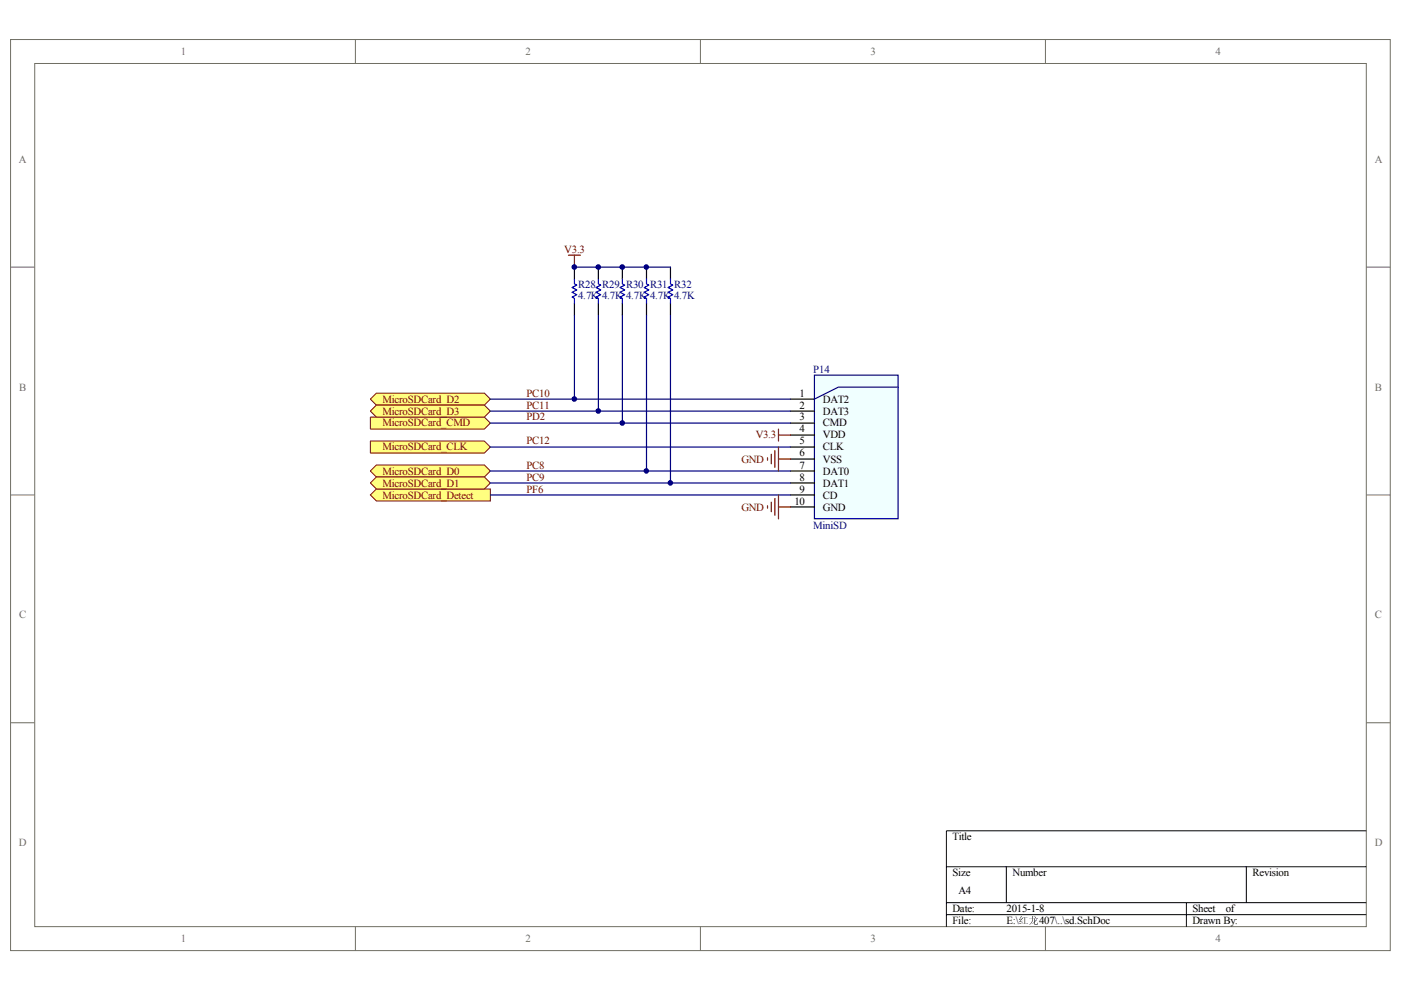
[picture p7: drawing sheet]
<svg xmlns="http://www.w3.org/2000/svg" width="297mm" height="210mm" viewBox="0 0 297 210" stroke-linecap="round" stroke-linejoin="round" font-family="sans-serif">
<path d="M2.2 8.4h292.6v193.1h-292.6z" fill="none" stroke="#706f64" stroke-width=".21"/>
<path d="M7.4 13.5h282.3v183h-282.3z" fill="#fff"/>
<g fill="none" stroke="#706f64" stroke-width=".21">
<path d="M7.4 13.5h282.3v183h-282.3zM75.3 8.3v5.1M148.5 8.3v5.1M221.7 8.3v5.1M2.2 56.6h5.1M289.7 56.6h5.1M2.2 104.9h5.1M289.7 104.9h5.1M2.2 153.2h5.1M289.7 153.2h5.1M75.3 196.5v5.1M148.5 196.5v5.1"/>
<path d="M221.7 196.5v5.1"/>
</g>
<path d="M289.7 176.1h-89v20.4M200.7 183.8h89M200.7 191.4h89M200.7 193.9h89M213.4 183.8v7.6M251.5 191.4v5.1M264.2 183.8v7.6" fill="none" stroke="#000" stroke-width=".21"/>
<path d="M78.5 104.9l1.3-1.2h24.2v2.5h-24.2z" fill-rule="evenodd" fill="#ffff80"/>
<path d="M78.5 104.9l1.3-1.2h24.2v2.5h-24.2z" fill="none" stroke="#800000" stroke-width=".21"/>
<path d="M172.7 79.5h17.7v30.5h-17.7z" fill-rule="evenodd" fill="#f0ffff"/>
<path d="M172.7 79.5h17.7v30.5h-17.7z" fill="none" stroke="#000080" stroke-width=".25"/>
<path d="M167.6 84.6h5.1M167.6 87.2h5.1M167.6 89.7h5.1M167.6 92.2h5.1M167.6 94.8h5.1M167.6 97.3h5.1M167.6 99.9h5.1M167.6 102.4h5.1M167.6 104.9h5.1M167.6 107.5h5.1" fill="none" stroke="#000" stroke-width=".25"/>
<path d="M190.5 82.1h-12.7l-5.1 2.5" fill="none" stroke="#11037f" stroke-width=".25"/>
<path d="M78.5 93.5h24.2l1.3 1.3-1.3 1.3h-24.2z" fill-rule="evenodd" fill="#ffff80"/>
<path d="M78.5 93.5h24.2l1.3 1.3-1.3 1.3h-24.2z" fill="none" stroke="#800000" stroke-width=".21"/>
<path d="M78.5 88.4h24.2l1.3 1.3-1.3 1.3h-24.2z" fill-rule="evenodd" fill="#ffff80"/>
<path d="M78.5 88.4h24.2l1.3 1.3-1.3 1.3h-24.2z" fill="none" stroke="#800000" stroke-width=".21"/>
<path d="M78.5 99.9l1.3-1.3h22.9l1.3 1.3-1.3 1.2h-22.9z" fill-rule="evenodd" fill="#ffff80"/>
<path d="M78.5 99.9l1.3-1.3h22.9l1.3 1.3-1.3 1.2h-22.9z" fill="none" stroke="#800000" stroke-width=".21"/>
<path d="M78.5 102.4l1.3-1.3h22.9l1.3 1.3-1.3 1.3h-22.9z" fill-rule="evenodd" fill="#ffff80"/>
<path d="M78.5 102.4l1.3-1.3h22.9l1.3 1.3-1.3 1.3h-22.9z" fill="none" stroke="#800000" stroke-width=".21"/>
<path d="M78.5 84.6l1.3-1.2h22.9l1.3 1.2-1.3 1.3h-22.9z" fill-rule="evenodd" fill="#ffff80"/>
<path d="M78.5 84.6l1.3-1.2h22.9l1.3 1.2-1.3 1.3h-22.9z" fill="none" stroke="#800000" stroke-width=".21"/>
<path d="M78.5 87.2l1.3-1.3h22.9l1.3 1.3-1.3 1.2h-22.9z" fill-rule="evenodd" fill="#ffff80"/>
<path d="M78.5 87.2l1.3-1.3h22.9l1.3 1.3-1.3 1.2h-22.9z" fill="none" stroke="#800000" stroke-width=".21"/>
<g fill="none" stroke="#000080" stroke-width=".25">
<path d="M121.8 56.6h20.4M121.8 66.8v17.8M126.9 66.8v20.4M131.9 66.8v22.9M137.1 66.8v33.1M142.2 66.8v35.6M104 84.6h63.6M104 87.2h63.6M104 89.7h63.6M104 94.8h63.6M104 99.9h63.6M104 102.4h63.6"/>
<path d="M104 104.9h63.6"/>
</g>
<g fill="none" stroke="#800000" stroke-width=".25">
<path d="M120.5 54.1h2.6M121.8 54.1v2.5M162.7 97.1v.5M163.5 96.3v2M164.3 95.5v3.6M165.1 91v2.5M165.1 94.8v5.1M165.1 92.2h2.5M165.1 97.3h2.5M162.7 107.2v.5M163.5 106.5v2M164.3 105.7v3.6"/>
<path d="M165.1 104.9v5.1M165.1 107.5h2.5"/>
</g>
<path d="M121.8 56.6v2.6M126.9 56.6v2.6M131.9 56.6v2.6M137.1 56.6v2.6M142.2 56.6v2.6M121.8 64.3v2.5M126.9 64.3v2.5M131.9 64.3v2.5M137.1 64.3v2.5M142.2 64.3v2.5" fill="none" stroke="#000" stroke-width=".25"/>
<path d="M121.8 59.2v1l.5 .3-1 .5 1 .5-1 .5 1 .5-1 .5 .5 .2v1.1M126.9 59.2v1l.5 .3-1 .5 1 .5-1 .5 1 .5-1 .5 .5 .2v1.1M131.9 59.2v1l.6 .3-1.1 .5 1.1 .5-1.1 .5 1.1 .5-1.1 .5 .5 .2v1.1M137.1 59.2v1l.5 .3-1 .5 1 .5-1 .5 1 .5-1 .5 .5 .2v1.1M142.2 59.2v1l.5 .3-1.1 .5 1.1 .5-1.1 .5 1.1 .5-1.1 .5 .6 .2v1.1" fill="none" stroke="#00f" stroke-width=".25"/>
<circle cx="121.8" cy="84.6" r=".49" fill="#000080"/>
<circle cx="121.8" cy="84.6" r=".49" fill="none" stroke="#000080" stroke-width=".21"/>
<circle cx="121.8" cy="56.6" r=".49" fill="#000080"/>
<circle cx="121.8" cy="56.6" r=".49" fill="none" stroke="#000080" stroke-width=".21"/>
<circle cx="126.9" cy="87.1" r=".48" fill="#000080"/>
<circle cx="126.9" cy="87.1" r=".48" fill="none" stroke="#000080" stroke-width=".21"/>
<circle cx="126.8" cy="56.6" r=".49" fill="#000080"/>
<circle cx="126.8" cy="56.6" r=".49" fill="none" stroke="#000080" stroke-width=".21"/>
<circle cx="131.9" cy="89.7" r=".49" fill="#000080"/>
<circle cx="131.9" cy="89.7" r=".49" fill="none" stroke="#000080" stroke-width=".21"/>
<circle cx="131.9" cy="56.6" r=".49" fill="#000080"/>
<circle cx="131.9" cy="56.6" r=".49" fill="none" stroke="#000080" stroke-width=".21"/>
<circle cx="137" cy="99.8" r=".48" fill="#000080"/>
<circle cx="137" cy="99.8" r=".48" fill="none" stroke="#000080" stroke-width=".21"/>
<circle cx="137" cy="56.6" r=".48" fill="#000080"/>
<circle cx="137" cy="56.6" r=".48" fill="none" stroke="#000080" stroke-width=".21"/>
<circle cx="142.1" cy="102.4" r=".49" fill="#000080"/>
<circle cx="142.1" cy="102.4" r=".49" fill="none" stroke="#000080" stroke-width=".21"/>
<g font-size="2.3" fill="#706f64">
<text x="38.3" y="11.6">1</text>
<text x="111.4" y="11.6">2</text>
<text x="184.6" y="11.6">3</text>
<text x="257.7" y="11.6">4</text>
<text x="4" y="34.5">A</text>
<text x="291.5" y="34.5">A</text>
<text x="4.1" y="82.8">B</text>
<text x="291.5" y="82.8">B</text>
<text x="4.1" y="131.1">C</text>
<text x="291.5" y="131.1">C</text>
<text x="4" y="179.4">D</text>
<text x="291.5" y="179.4">D</text>
<text x="38.3" y="199.8">1</text>
<text x="111.4" y="199.8">2</text>
<text x="184.6" y="199.8">3</text>
<text x="257.7" y="199.8">4</text>
</g>
<g font-size="2.3" fill="#800000">
<text x="119.6" y="53.6">V3.3</text>
<text x="81.1" y="85.3">MicroSDCard_D2</text>
<text x="81.1" y="87.9">MicroSDCard_D3</text>
<text x="111.6" y="84.1">PC10</text>
<text x="111.6" y="86.6">PC11</text>
<text x="111.6" y="89.2">PD2</text>
<text x="81.1" y="95.5">MicroSDCard_CLK</text>
<text x="81.1" y="90.4">MicroSDCard_CMD</text>
<text x="111.6" y="94.2">PC12</text>
<text x="160.2" y="93">V3.3</text>
<text x="81.1" y="100.6">MicroSDCard_D0</text>
<text x="111.6" y="99.4">PC8</text>
<text x="111.6" y="101.9">PC9</text>
<text x="157.2" y="98.1">GND</text>
<text x="81.1" y="105.7">MicroSDCard_Detect</text>
<text x="81.1" y="103.2">MicroSDCard_D1</text>
<text x="111.6" y="104.4">PF6</text>
<text x="157.2" y="108.2">GND</text>
</g>
<g font-size="2.3" fill="#000080">
<text x="122.6" y="61">R28 R29 R30 R31 R32</text>
<text x="122.6" y="63.5">4.7K 4.7K 4.7K 4.7K 4.7K</text>
<text x="172.4" y="79">P14</text>
<text x="172.4" y="112.1">MiniSD</text>
</g>
<g font-size="2.3">
<text x="169.5" y="84.1">1</text>
<text x="169.5" y="86.6">2</text>
<text x="169.5" y="89.2">3</text>
<text x="174.5" y="85.3">DAT2</text>
<text x="174.5" y="87.9">DAT3</text>
<text x="169.5" y="91.7">4</text>
<text x="169.5" y="94.2">5</text>
<text x="174.5" y="90.4">CMD</text>
<text x="174.5" y="93">VDD</text>
<text x="174.5" y="95.5">CLK</text>
<text x="169.5" y="96.8">6</text>
<text x="169.5" y="99.4">7</text>
<text x="169.5" y="101.9">8</text>
<text x="174.5" y="98.1">VSS</text>
<text x="174.5" y="100.6">DAT0</text>
<text x="168.4" y="107">10</text>
<text x="169.5" y="104.4">9</text>
<text x="174.5" y="103.2">DAT1</text>
<text x="174.5" y="105.7">CD</text>
<text x="174.5" y="108.2">GND</text>
<text x="201.9" y="178.1">Title</text>
<text x="201.9" y="185.8">Size</text>
<text x="214.7" y="185.8">Number</text>
<text x="265.6" y="185.8">Revision</text>
<text x="203.2" y="189.6">A4</text>
<text x="201.9" y="193.4">Date:</text>
<text x="201.9" y="196">File:</text>
<text x="213.4" y="193.4">2015-1-8</text>
<text x="213.4" y="196">E:\红红407\..\sd.SchDoc</text>
<text x="252.8" y="196">Drawn By:</text>
<text x="252.8" y="193.4">Sheet</text>
<text x="259.9" y="193.4">of</text>
</g>
</svg>
